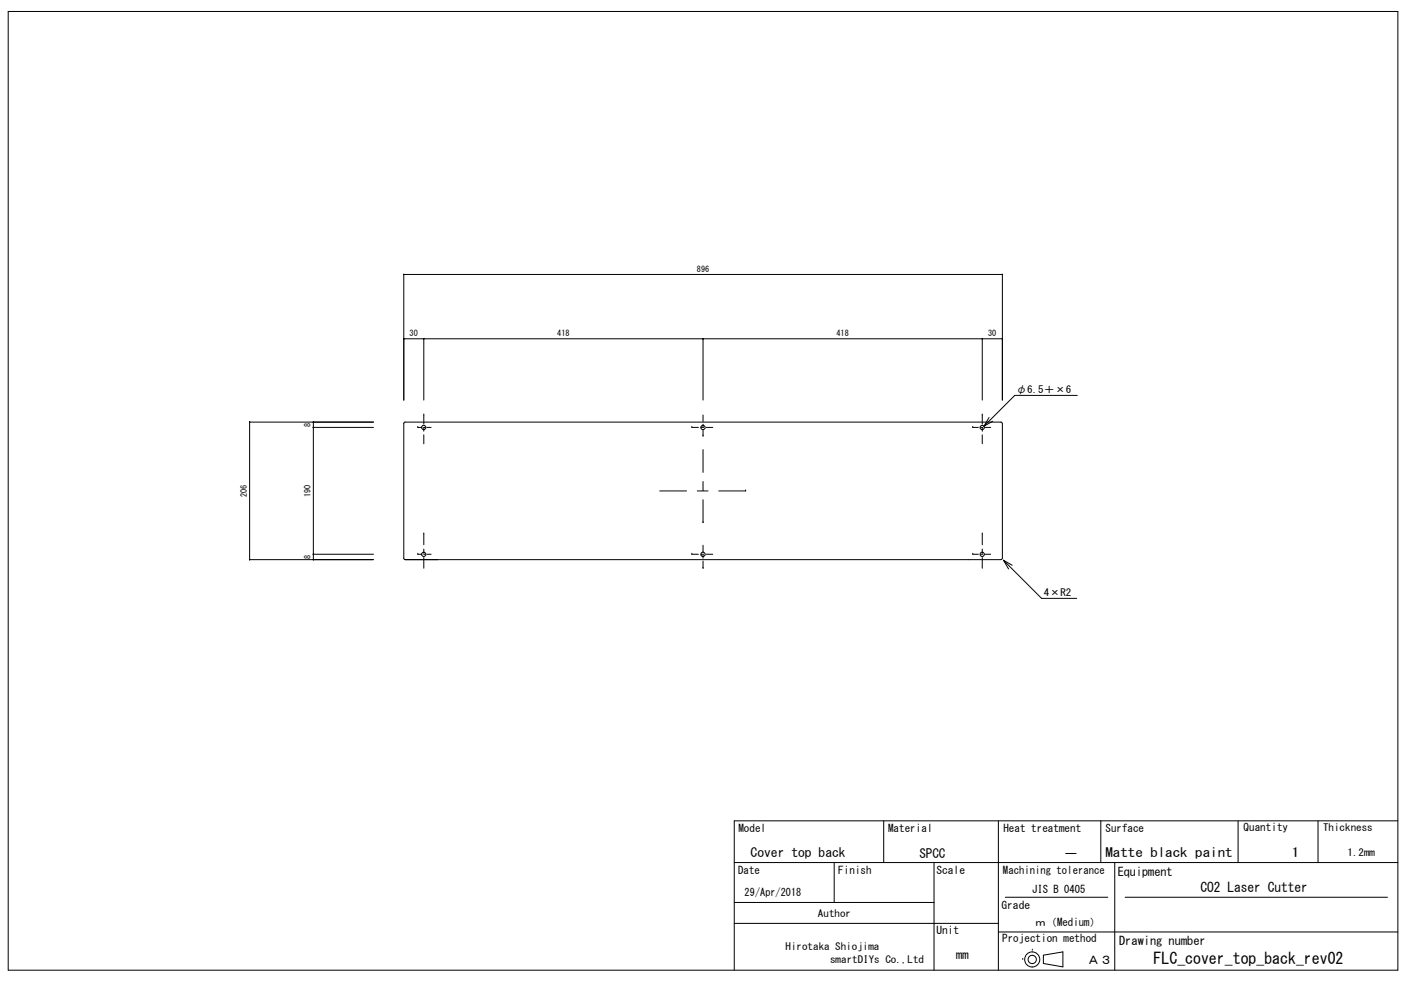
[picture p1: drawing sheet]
<svg xmlns="http://www.w3.org/2000/svg" width="297mm" height="210mm" viewBox="0 0 297 210" stroke-linecap="round" stroke-linejoin="round" font-family="sans-serif">
<g fill="none" stroke="#000" stroke-width=".21">
<path d="M1.7 2.4h294v202.9h-294zM85.4 58.1h.1M85.4 58v26.7M85.4 58.1h126.7M85.4 58v.1M212 58l.1 26.7M212.1 58v.1M85.4 71.7h.1M85.4 71.7h126.7M85.4 71.6v.1M89.6 71.7h.1M89.6 71.6l.1 13.1"/>
<path d="M89.7 71.6v.1M148.7 71.7h.1M148.7 71.6v13.1M148.8 71.6v.1M207.8 71.7h.1M207.8 71.6v13.1M207.9 71.7h.1M212.1 71.6v.1M52.8 89.3v29.2M52.8 89.3h26.2M52.8 89.3v.1M66.3 89.3v29.2"/>
<path d="M66.3 90.4h12.7M66.3 89.3v.1M66.3 90.4v.1M85.6 89.4l126.2-.1 .3 .3-.1 28.5-.2 .3h-126.1l-.3-.3v-28.5zM88.4 90.4h.1M88.4 90.4h.9M89.6 90.4h.4M89.7 87.8h.1M89.7 87.8v1.9M89.7 90.5v.7M89.7 92v1.9M90.3 90.4h.9"/>
<path d="M146.4 90.4h.1M146.4 90.4h1.4M148.3 90.4h.6M148.7 92.3h.1M148.7 87.8v1.4M148.7 89.8v.5M148.7 90.9v1.4M148.7 95.1v4.9M149.4 90.4h1.4M205.8 90.4h.1M205.8 90.4h1.2M207.5 90.4h.4"/>
<path d="M207.8 87.8h.1M207.8 87.8v1.9M207.8 90.5v.7M207.8 92v1.9M208.4 90.4h1.2M209.3 88.3l-1.1 1.9M210 89.1l-1.8 1.1M227.9 83.7h-13.2l-6.5 6.5M52.8 118.4h26.2M52.8 118.4v.1M66.3 117.3h12.7M66.3 117.2v.1"/>
<path d="M66.3 118.4v.1M88.4 117.3h.1M88.4 117.3h.9M89.6 117.3h.4M89.7 113h.1M89.7 113v2.3M89.7 116.2v.9M89.7 118v2.2M90.3 117.3h.9M139.6 103.9h5.6M146.4 117.3h.1M146.4 117.3h1.4"/>
<path d="M147.5 103.9h2.3M148.3 117.3h.6M148.7 110.6h.1M148.7 101.9v1.9M148.7 105.7v4.9M148.7 115.4v1.5M148.7 117.5v.6M148.7 118.7v1.5M149.4 117.3h1.4M152.1 103.9h5.7M157.8 103.9h.1M205.8 117.3h.1"/>
<path d="M205.8 117.3h1.2M207.5 117.3h.4M207.8 113h.1M207.8 113v2.3M207.8 116.2v.9M207.8 118v2.2M208.4 117.3h1.2M212.3 118.5l8.1 8.1h7.4M212.3 118.5l1.8 1.1M212.3 118.5l1.1 1.9M148.7 120.2h.1M187 173.7v8.8"/>
<path d="M211.2 173.7v31.6M232.9 173.7v8.8M261.9 173.7v8.8M278.8 173.7v8.8M295.7 173.7h-140.4v31.6M155.3 191h42.3M155.3 182.5h140.4M155.3 195.4h55.9M176.5 182.5v8.5M197.6 182.5v22.8M211.2 197.2h84.5M212.7 189.9h21.7"/>
<path d="M235.8 182.5v22.8M238 189.9h55.5M216.4 203h.1M218.4 201.1h.1M220.7 202.1l4.2-.7v3.2l-4.2-.7z"/>
<circle cx="89.7" cy="90.4" r=".46"/>
<circle cx="148.7" cy="90.4" r=".46"/>
<circle cx="207.8" cy="90.4" r=".46"/>
<circle cx="89.7" cy="117.3" r=".46"/>
<circle cx="148.7" cy="117.3" r=".46"/>
<circle cx="207.8" cy="117.3" r=".46"/>
<circle cx="218.4" cy="203" r="1.6"/>
<circle cx="218.4" cy="203" r=".88"/>
</g>
<text font-size="3.4" x="244.1" y="204">FLC_cover_top_back_rev02</text>
<text font-size="2.8" x="254" y="188.7">CO2 Laser Cutter</text>
<g font-size="2.7">
<text x="158.8" y="181.4">Cover top back</text>
<text x="194.5" y="181.5">SPCC</text>
<text x="225" y="181.5">－</text>
<text x="233.9" y="181.3">Matte black paint</text>
<text x="273.3" y="181.3">1</text>
</g>
<g font-size="2.5">
<text x="236.5" y="185.3">Equipment</text>
<text x="202.3" y="202.9">mm</text>
<text x="230" y="204">Ａ３</text>
<text x="236.8" y="199.9">Drawing number</text>
</g>
<g font-size="2.3">
<text x="156.2" y="176.1">Model</text>
<text x="187.9" y="176.1">Material</text>
<text x="212.3" y="176.1">Heat treatment</text>
<text x="233.9" y="176.1">Surface</text>
<text x="263.1" y="175.8">Quantity</text>
<text x="156.2" y="184.9">Date</text>
<text x="177.4" y="184.9">Finish</text>
<text x="198.1" y="184.9">Scale</text>
<text x="212.2" y="184.9">Machining tolerance</text>
<text x="157.5" y="189.6">29/Apr/2018</text>
<text x="218.4" y="188.9">JIS B 0405</text>
<text x="198.1" y="197.6">Unit</text>
<text x="211.9" y="192.3">Grade</text>
<text x="219" y="195.8">ｍ（Medium）</text>
<text x="212" y="199.4">Projection method</text>
</g>
<g font-size="2.1">
<text x="215" y="83.1">φ6.5＋×6</text>
<text x="220.8" y="126.1">4×R2</text>
<text x="279.9" y="175.9">Thickness</text>
<text x="285.1" y="181.1">1.2mm</text>
<text x="173.1" y="194">Author</text>
<text x="166.2" y="201">Hirotaka Shiojima</text>
<text x="175.6" y="203.7">smartDIYs Co.,Ltd</text>
</g>
<g font-size="1.8">
<text x="147.4" y="57.5">896</text>
<text x="86.7" y="71.1">30</text>
<text x="117.9" y="71.1">418</text>
<text x="177" y="71.1">418</text>
<text x="209.1" y="71.1">30</text>
<text x="65.7" y="90.3" transform="rotate(-90 65.7 90.3)">8</text>
<text x="52.2" y="105.2" transform="rotate(-90 52.2 105.2)">206</text>
<text x="65.7" y="105.2" transform="rotate(-90 65.7 105.2)">190</text>
<text x="65.7" y="118.3" transform="rotate(-90 65.7 118.3)">8</text>
</g>
</svg>
